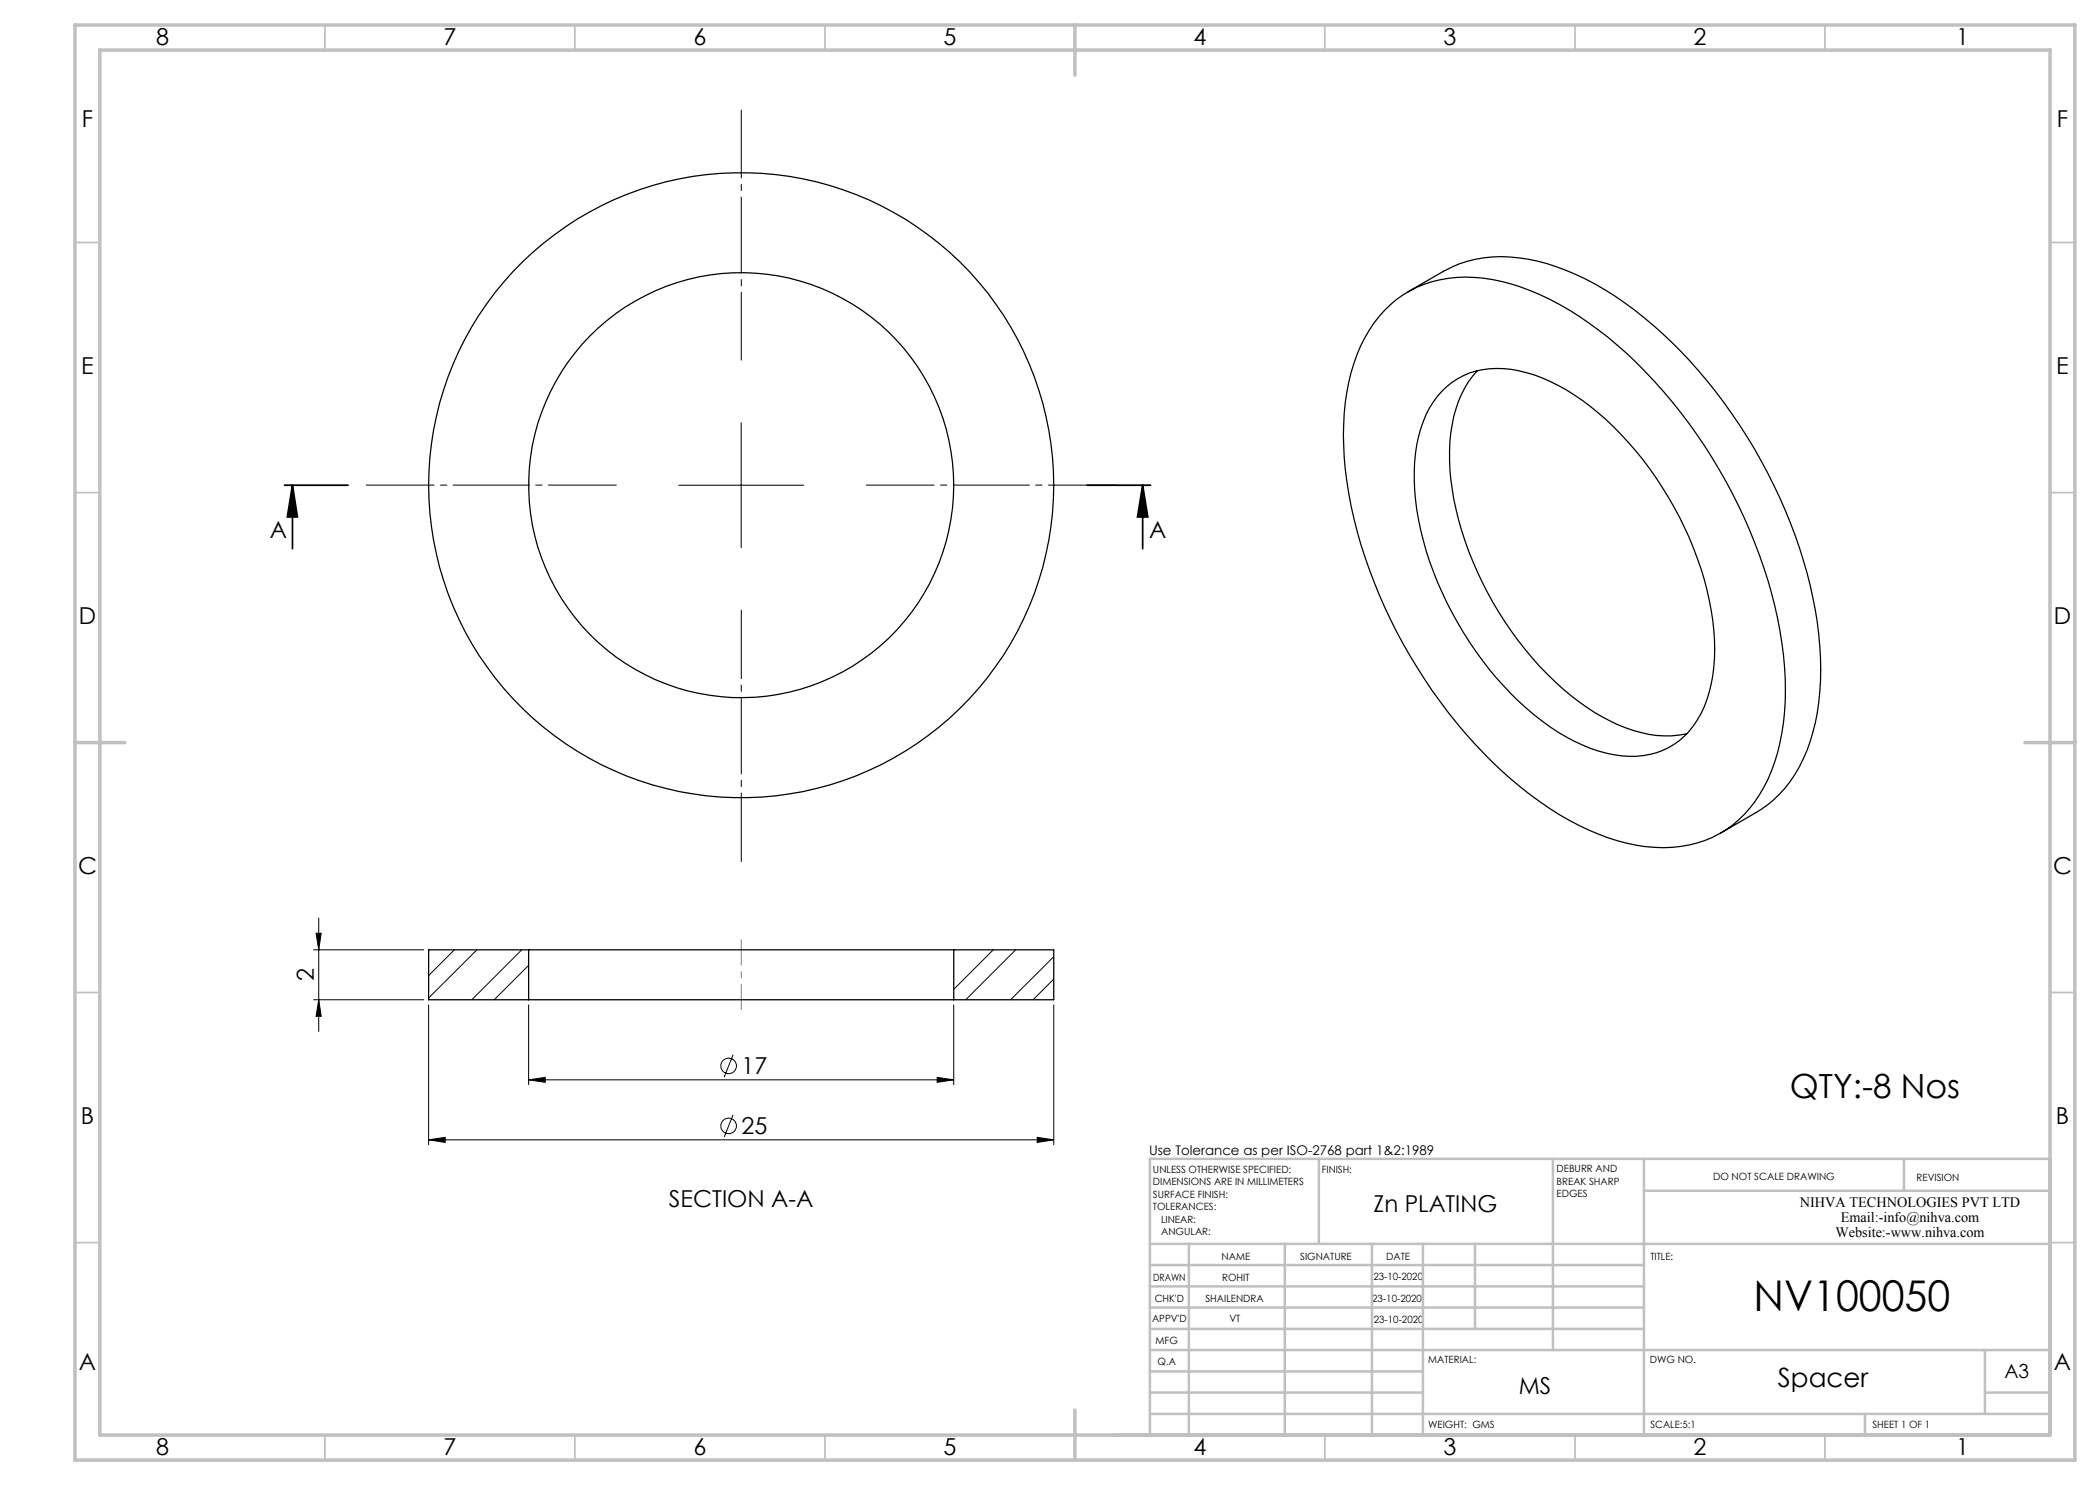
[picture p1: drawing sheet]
<svg xmlns="http://www.w3.org/2000/svg" width="420mm" height="297mm" viewBox="0 0 420 297" stroke-linecap="round" stroke-linejoin="round" font-family="sans-serif">
<g fill="none" stroke="#000" stroke-width=".2">
<path d="M135.7 97h25M148.2 84.6v24.9M62.7 190h22M62.7 200h22M63.2 186.7h1l-.5 3.3zM63.7 200l.5 3.3h-1zM63.7 183.6v22.7M90.9 190l-5.2 5.1M95.4 190l-9.7 9.6M104.4 190l-10 10M105.7 193.1l-6.9 6.9M198.6 190l-7.9 7.9"/>
<path d="M203.1 190l-10 10M210.7 191.3l-8.6 8.7M210.7 195.8l-4.1 4.2M85.7 201v27.9M105.7 216l3.3-.5v1zM105.7 201v16M105.7 216h85M146.6 211l-1.7 4.4M187.4 215.5l3.3 .5-3.3 .5zM190.7 201v16M210.7 201v27.9M85.7 228l3.3-.5v1z"/>
<path d="M85.7 228h125M146.6 223l-1.7 4.4M207.4 227.5l3.3 .5-3.3 .5z"/>
<circle cx="145.7" cy="213.2" r="1.56"/>
<circle cx="145.7" cy="225.2" r="1.56"/>
</g>
<path d="M56.9 97h12.7M58.5 97l1 6.4h-2zM58.5 97v12.7M217.4 97h12.7M228.5 97l1.1 6.4h-2.1zM228.5 97v12.7" fill="none" stroke="#000" stroke-width=".35"/>
<path d="M148.3 72v-50M123.3 97h-50M173.3 97h50" fill="none" stroke="#000" stroke-width=".2" stroke-dasharray="15.2 1.3 1.3 1.3" stroke-dashoffset="1.7"/>
<path d="M148.3 122v50.3" fill="none" stroke="#000" stroke-width=".2" stroke-dasharray="15.2 1.3 1.3 1.3" stroke-dashoffset="1.5"/>
<path d="M148.3 201.9v-14" fill="none" stroke="#808080" stroke-width=".2" stroke-dasharray="15.2 1.3 1.3 1.3" stroke-dashoffset="10.1"/>
<g fill="none" stroke="#c0c0c0" stroke-width=".35">
<path d="M65 5v5M115 5v5M165 5v5M265 5v5M315 5v5M365 5v5M15 48.5h5M410 48.5h5M15 98.5h5M410 98.5h5M15 198.5h5M410 198.5h5"/>
<path d="M15 248.5h5M410 248.5h5M65 287v5M115 287v5M165 287v5M265 287v5M315 287v5M365 287v5"/>
</g>
<g fill="none" stroke="#c0c0c0" stroke-width=".5">
<path d="M263.8 231.8v17M310.6 231.8v38.2M328.8 231.8v55.2M328.8 238.2h81.2M380.8 231.8v6.4M410 231.8h-180v55.2M230 248.8h180M230 257.3h98.8M230 253h98.8M237.8 248.8v38.2M257 248.8v38.2M274.4 248.8v38.2"/>
<path d="M284.6 248.8v38.2M295 248.8v17M230 265.8h98.8M230 261.5h98.8M230 278.5h54.6M230 274.3h54.6M230 270h180M397 278.5h13M397 270v12.8M230 282.8h180M373 282.8v4.2"/>
</g>
<path d="M15 5h400v287h-400zM20 10h390v277h-390zM215 5v10M15 148.5h10M405 148.5h10M215 282v10" fill="none" stroke="#c0c0c0" stroke-width=".7"/>
<g fill="#000">
<path d="M228.5 97l1.1 6.4h-2.1zM58.5 97l1 6.4h-2z"/>
<path d="M63.2 186.7h1l-.5 3.3zM63.7 200l.5 3.3h-1z"/>
<path d="M105.7 216l3.3-.5v1zM187.4 215.5l3.3 .5-3.3 .5z"/>
<path d="M85.7 228l3.3-.5v1zM207.4 227.5l3.3 .5-3.3 .5z"/>
</g>
<g fill="none" stroke="#000" stroke-width=".25">
<path d="M281.6 58.3l7.1-4a24.4 24.4 0 0 1 16.8-2.5 52.2 52.2 0 0 1 23.2 11.6 101.7 101.7 0 0 1 29.4 41.2 77.1 77.1 0 0 1 5.9 33.7 34.4 34.4 0 0 1-7 19.3 22 22 0 0 1-5.8 4.9l-7.1 4.1M276.9 62.1a22.5 22.5 0 0 1 19.8-6.5 49.2 49.2 0 0 1 23 10.4 96.8 96.8 0 0 1 25.5 30.2 91.4 91.4 0 0 1 11.8 39.5 43.4 43.4 0 0 1-4.2 21.7 22.1 22.1 0 0 1-21.9 12.1 43.1 43.1 0 0 1-20.9-7.8 93.9 93.9 0 0 1-29.4-33 90.7 90.7 0 0 1-11.9-39.5 42.8 42.8 0 0 1 4.2-21.6 24.2 24.2 0 0 1 4-5.5zM288.4 78.2a15.8 15.8 0 0 1 15.3-4 38.4 38.4 0 0 1 17.5 9.8 70.3 70.3 0 0 1 21 38 35.4 35.4 0 0 1-1.3 19.4 15.5 15.5 0 0 1-18.1 9.6 35.4 35.4 0 0 1-15.9-8 69.7 69.7 0 0 1-23.5-41.1 34.4 34.4 0 0 1 1.8-19 18.5 18.5 0 0 1 3.2-4.7zM295.5 74.2a21.6 21.6 0 0 0-5.3 12.4 52.1 52.1 0 0 0 4.4 25.7 68.2 68.2 0 0 0 20.9 27.9 32.6 32.6 0 0 0 15.9 6.9 17.5 17.5 0 0 0 6-.4M105.7 200h85M105.7 190h85M105.7 190v10M105.7 190h-20v10h20M190.7 190h20v10h-20M190.7 190v10"/>
<circle cx="148.3" cy="97" r="62.5"/>
<circle cx="148.3" cy="97" r="42.5"/>
</g>
<text font-size="8.5" x="350.7" y="262.2">NV100050</text>
<text font-size="6.7" x="358" y="219.5">QTY:-8 Nos</text>
<text font-size="5.3" x="355.6" y="277.4">Spacer</text>
<g font-size="4.7">
<text x="31.2" y="9">8</text>
<text x="88.7" y="9">7</text>
<text x="138.7" y="9">6</text>
<text x="188.7" y="9">5</text>
<text x="238.7" y="9">4</text>
<text x="288.7" y="9">3</text>
<text x="338.7" y="9">2</text>
<text x="391.2" y="9">1</text>
<text x="16.4" y="25.5">F</text>
<text x="411.4" y="25.5">F</text>
<text x="16.3" y="74.7">E</text>
<text x="411.2" y="74.7">E</text>
<text x="54" y="107.6">A</text>
<text x="229.8" y="107.6">A</text>
<text x="15.8" y="124.7">D</text>
<text x="410.8" y="124.7">D</text>
<text x="15.6" y="174.7">C</text>
<text x="410.6" y="174.7">C</text>
<text x="62.7" y="196.2" transform="rotate(-90 62.7 196.2)">2</text>
<text x="148.3" y="214.9">17</text>
<text x="16.2" y="224.7">B</text>
<text x="148.3" y="226.9">25</text>
<text x="411.2" y="224.7">B</text>
<text x="133.8" y="241.4">SECTION A-A</text>
<text x="274.7" y="242.4">Zn PLATING</text>
<text x="15.8" y="274">A</text>
<text x="410.8" y="274">A</text>
<text x="303.7" y="278.9">MS</text>
<text x="31.2" y="291">8</text>
<text x="88.7" y="291">7</text>
<text x="138.7" y="291">6</text>
<text x="188.7" y="291">5</text>
<text x="238.7" y="291">4</text>
<text x="288.7" y="291">3</text>
<text x="338.7" y="291">2</text>
<text x="391.2" y="291">1</text>
</g>
<text font-size="3.9" x="400.9" y="275.5">A3</text>
<g font-size="2.9">
<text x="360" y="241.3">NIHVA TECHNOLOGIES PVT LTD</text>
<text x="368.2" y="244.3">Email:-info@nihva.com</text>
<text x="367.1" y="247.3">Website:-www.nihva.com</text>
</g>
<text font-size="2.7" x="229.8" y="231.1">Use Tolerance as per ISO-2768 part 1&amp;2:1989</text>
<g font-size="2">
<text x="230.6" y="234.6">UNLESS OTHERWISE SPECIFIED:</text>
<text x="230.6" y="237.1">DIMENSIONS ARE IN MILLIMETERS</text>
<text x="230.6" y="239.6">SURFACE FINISH:</text>
<text x="264.4" y="234.6">FINISH:</text>
<text x="311.3" y="234.5">DEBURR AND</text>
<text x="311.3" y="237">BREAK SHARP</text>
<text x="311.3" y="239.5">EDGES</text>
<text x="342.6" y="236">DO NOT SCALE DRAWING</text>
<text x="383.3" y="236.2">REVISION</text>
<text x="230.6" y="242.1">TOLERANCES:</text>
<text x="232.2" y="244.6">LINEAR:</text>
<text x="232.2" y="247.1">ANGULAR:</text>
<text x="244.3" y="252">NAME</text>
<text x="260" y="251.9">SIGNATURE</text>
<text x="277.2" y="251.9">DATE</text>
<text x="330.1" y="251.9">TITLE:</text>
<text x="230.6" y="256.1">DRAWN</text>
<text x="244.4" y="256.1">ROHIT</text>
<text x="274.7" y="255.9">23-10-2020</text>
<text x="230.9" y="260.3">CHK'D</text>
<text x="241.1" y="260.3">SHAILENDRA</text>
<text x="274.4" y="260.3">23-10-2020</text>
<text x="230.4" y="264.4">APPV'D</text>
<text x="231.1" y="268.8">MFG</text>
<text x="245.9" y="264.4">VT</text>
<text x="274.8" y="264.6">23-10-2020</text>
<text x="231.5" y="273">Q.A</text>
<text x="285.6" y="272.5">MATERIAL:</text>
<text x="330" y="272.5">DWG NO.</text>
<text x="285.6" y="285.5">WEIGHT: GMS</text>
<text x="330.1" y="285.6">SCALE:5:1</text>
<text x="374.5" y="285.6">SHEET 1 OF 1</text>
</g>
</svg>
